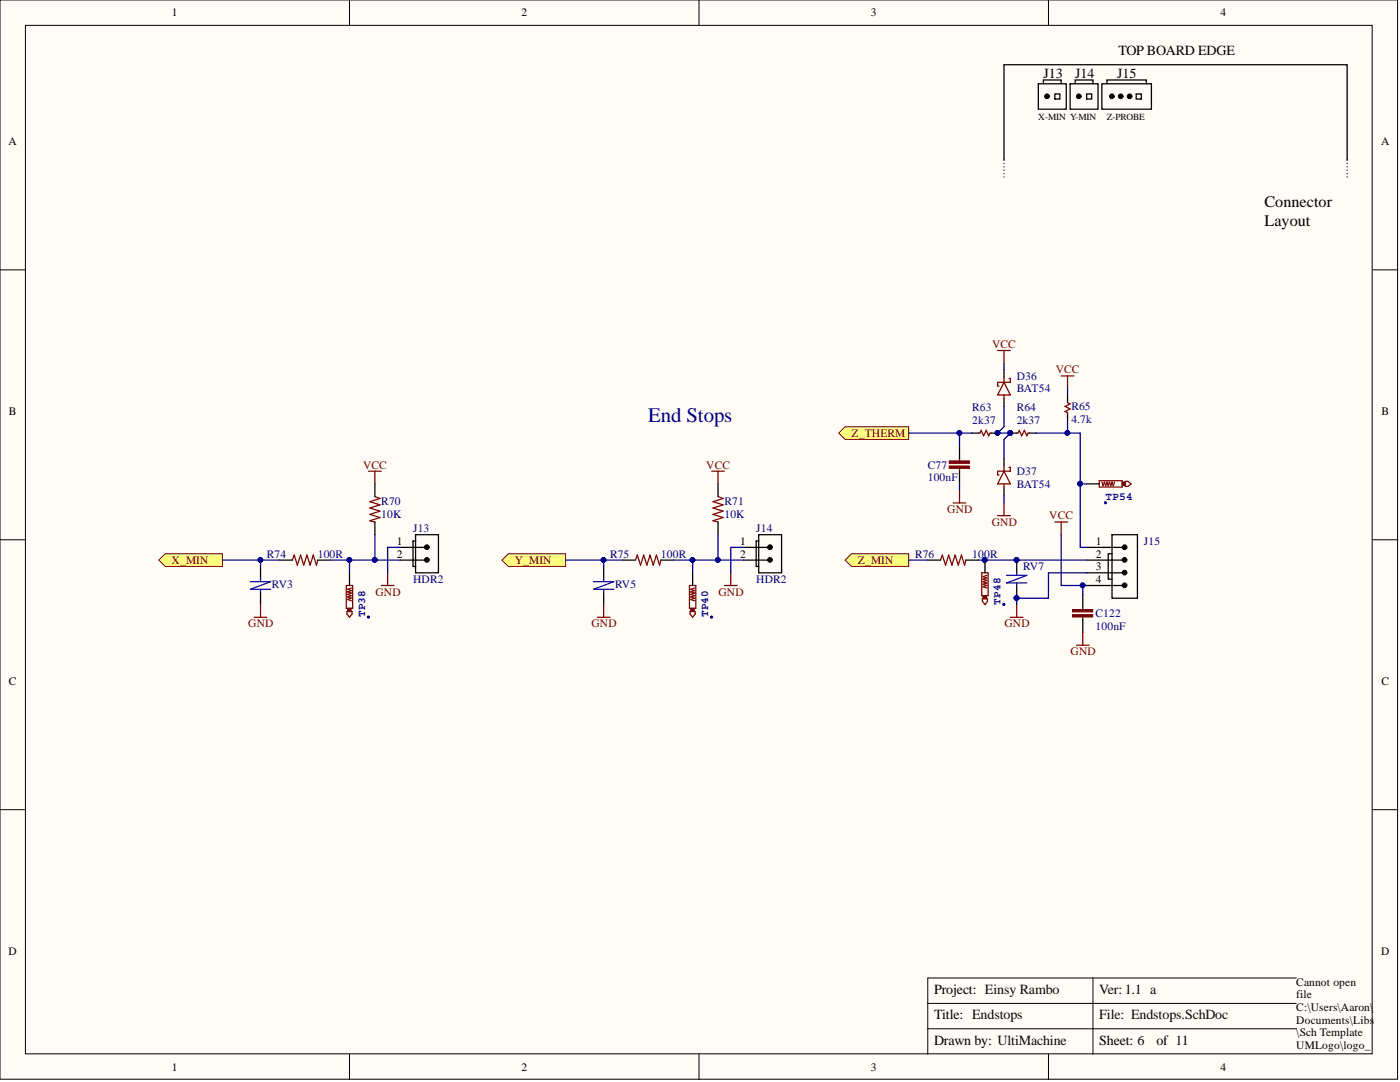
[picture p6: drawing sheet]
<svg xmlns="http://www.w3.org/2000/svg" width="279mm" height="216mm" viewBox="0 0 279 216" stroke-linecap="round" stroke-linejoin="round" font-family="sans-serif">
<g fill="#fffcf8" stroke="#000" stroke-width=".2">
<path d="M0 0h278.9v215.3h-278.9z"/>
<path d="M5.1 5.1h268.7v205.2h-268.7z"/>
</g>
<g fill="none" stroke="#000" stroke-width=".2">
<path d="M69.7 0v5.1M139.5 0v5.1M209.2 0v5.1M0 53.8h5.1M273.9 53.8h5.1M0 107.7h5.1M273.9 107.7h5.1M0 161.6h5.1M273.9 161.6h5.1M218.1 195.1v15.3M258.7 195.1h-73.5v15.3M69.7 210.4v5"/>
<path d="M139.5 210.4v5M185.2 200.2h73.5M185.2 205.3h73.5M209.2 210.4v5"/>
</g>
<g fill="none" stroke="#800000" stroke-width=".25">
<path d="M69.1 116.8h1.3v4.6h-1.3zM70.1 117.3l-.7 .3 .7 .2-.7 .3 .7 .3-.7 .2 .7 .3-.7 .2 .7 .3-.7 .2 .7 .3M76.1 116.8h2.5M77.4 114.3v2.5M137.6 116.8h1.3v4.6h-1.3zM138.6 117.3l-.8 .3 .8 .2-.8 .3 .8 .3-.8 .2 .8 .3-.8 .2 .8 .3-.8 .2 .8 .3M144.6 116.8h2.5M145.8 114.3v2.5M195.9 114.3h1.3v4.6h-1.3zM196.1 119.5h1v.5l-.5 .6-.5-.6zM196.9 114.8l-.7 .3 .7 .2-.7 .3 .7 .2-.7 .3 .7 .2-.7 .3 .7 .2-.7 .3 .7 .2M210.5 104.2h2.6"/>
<path d="M211.8 104.2v2.5M69.2 122h1.1v.5l-.6 .7-.5-.7zM137.7 122h1v.5l-.5 .7-.5-.7zM201.6 123.2h2.6M202.9 120.6v2.6"/>
</g>
<g fill="#800000" stroke="#800000" stroke-width=".25">
<path d="M69.4 121.4h.7v.6h-.7z"/>
<path d="M137.8 121.4h.7v.6h-.7z"/>
<path d="M196.2 118.9h.7v.5h-.7z"/>
</g>
<path d="M52 113v2.6M52 118.1v2.5M69.7 114.3v2.5M120.5 113v2.6M120.5 118.1v2.5M138.2 114.3v2.5M196.6 111.8v2.5M202.9 111.8v2.5M202.9 116.8v2.6" fill="none" stroke="#000" stroke-width=".25"/>
<g fill="#000080" stroke="#000080" stroke-width=".2">
<circle cx="73.5" cy="123.1" r=".22"/>
<circle cx="142" cy="123.1" r=".22"/>
<circle cx="196.5" cy="111.7" r=".47"/>
<circle cx="200.3" cy="120.6" r=".22"/>
<circle cx="202.9" cy="119.3" r=".47"/>
<circle cx="202.9" cy="111.7" r=".47"/>
</g>
<path d="M50 116.1h4l-4 1.5h4M52 115.6v.5M52 117.6v.5M118.4 116.1h4.1l-4.1 1.5h4.1M120.5 115.6v.5M120.5 117.6v.5M200.9 114.8h4l-4 1.5h4M202.9 114.3v.5M202.9 116.3v.5" fill="none" stroke="#00f" stroke-width=".25"/>
<g fill="#ffff80" stroke="#800000" stroke-width=".2">
<path d="M31.7 111.8l1.3-1.3h11.4v2.5h-11.4z" fill-rule="evenodd"/>
<path d="M100.2 111.8l1.3-1.3h11.4v2.5h-11.4z" fill-rule="evenodd"/>
<path d="M168.7 111.8l1.2-1.3h11.4v2.5h-11.4z" fill-rule="evenodd"/>
</g>
<g fill="none" stroke="#800000" stroke-width=".25">
<path d="M211.8 75h2.5M213.1 75v2.5M191.5 91.5v.5M191.5 93.5v.5M191.5 97.8v2.6M219.4 95.9h4.6v1.3h-4.6zM219.9 96.2l.3 .7M222.4 96.2l-.2 .7-.3-.7-.2 .7-.3-.7-.2 .7-.3-.7-.2 .7-.3-.7-.2 .7M224.6 96h.5l.6 .6-.6 .5h-.5zM58.3 111.8l.4-1.1 .6 2.1 .7-2.1 .6 2.1 .7-2.1 .6 2.1 .6-2.1 .7 2.1 .2-1M126.8 111.8l.4-1.1 .6 2.1 .7-2.1 .6 2.1 .6-2.1 .7 2.1 .6-2.1 .6 2.1 .3-1M187.7 111.8l.4-1.1 .6 2.1 .6-2.1 .7 2.1 .6-2.1 .6 2.1 .7-2.1 .6 2.1 .3-1"/>
<path d="M190.2 100.4h2.6"/>
</g>
<g fill="none" stroke="#000" stroke-width=".25">
<path d="M191.5 89v2.5M191.5 94v2.6M216.9 96.6h2.5M55.8 111.8h2.5M63.4 111.8h2.5M79.9 111.8h5.3M79.9 109.2h5.3M82.4 108h.5v5h-.5zM82.9 108v-1.3h4.6v7.6h-4.6v-1.3M124.3 111.8h2.5M131.9 111.8h2.5M148.4 111.8h5.3"/>
<path d="M148.4 109.2h5.3M150.9 108h.5v5h-.5zM151.4 108v-1.3h4.6v7.6h-4.6v-1.3M185.2 111.8h2.5M192.8 111.8h2.5M216.9 111.8h7.6M216.9 109.2h7.6M216.9 114.3h7.6M216.9 116.8h7.6M221.9 106.7h5.1v12.7h-5.1zM221.9 110.5h-.7v5.1h.7"/>
</g>
<g fill="#000" stroke="#000" stroke-width=".2">
<circle cx="85.2" cy="111.7" r=".47"/>
<circle cx="85.2" cy="109.2" r=".47"/>
<circle cx="153.7" cy="111.7" r=".47"/>
<circle cx="153.7" cy="109.2" r=".47"/>
<circle cx="224.4" cy="116.8" r=".47"/>
<circle cx="224.4" cy="114.3" r=".47"/>
<circle cx="224.4" cy="111.7" r=".47"/>
<circle cx="224.4" cy="109.2" r=".47"/>
</g>
<g fill="#800000" stroke="#800000" stroke-width=".25">
<path d="M189.5 93h3.9v.4h-3.9z"/>
<path d="M189.5 92h3.9v.4h-3.9z"/>
<path d="M224 96.2h.5v.7h-.5z"/>
</g>
<circle cx="220.6" cy="100.3" r=".22" fill="#000080" stroke="#000080" stroke-width=".2"/>
<path d="M167.4 86.4l1.3-1.3h12.6v2.6h-12.6z" fill-rule="evenodd" fill="#ffff80" stroke="#800000" stroke-width=".2"/>
<g fill="none" stroke="#800000" stroke-width=".25">
<path d="M199.1 69.9h2.5M200.4 76.3l1.2 2.5h-2.5l1.3-2.5h-1.3v.7h.3M200.4 69.9v2.6M200.4 75.3v1M200.4 78.8v.8M201.4 75.5h.2v.8h-1.2M73.6 94h2.5M74.8 94v2.6M74.8 99.1l1 .4-2 .6 2 .6-2 .7 2 .6-2 .6 2 .7-2 .6 1 .3M142 94h2.6M143.3 94v2.6M143.3 99.1l1 .4-2 .6 2 .6-2 .7 2 .6-2 .6 2 .7-2 .6 1 .3"/>
<path d="M195.3 86.4h.3l.2-.5 .5 1 .5-1 .5 1 .3-.5h.2M200.4 94l1.2 2.6h-2.5l1.3-2.6h-1.3v.8h.3M200.4 93v1M200.4 96.6v.7M201.4 93.3h.2v.7h-1.2M202.9 86.4h.3l.2-.5 .5 1 .5-1 .5 1 .3-.5h.2M213.1 80.1v.2l.5 .3-1.1 .5 1.1 .5-1.1 .5 .6 .3v.2M199.1 102.9h2.5M200.4 100.4v2.5M50.7 123.2h2.6M52 120.6v2.6M119.2 123.2h2.5"/>
<path d="M120.5 120.6v2.6M214.8 128.7h2.6M216.1 121.1v.5M216.1 123.2v.5M216.1 126.2v2.5"/>
</g>
<g fill="none" stroke="#000" stroke-width=".25">
<path d="M207.2 16.7h5.6v5.1h-5.6zM208.2 16.7v-.7h3.6v.7M210.5 18.7h1v1.1h-1zM213.6 16.7h5.5v5.1h-5.5zM214.6 16.7v-.7h3.5v.7M216.9 18.7h1v1.1h-1zM219.9 16.7h9.9v5.1h-9.9zM220.9 16.7v-.7h7.9v.7M226.7 18.7h1.1v1.1h-1.1zM200.4 31.9v-19h68.4v19M200.4 73.7v1.6M200.4 79.6v1.5"/>
<path d="M213.1 78.8v1.3M74.8 96.6v2.5M143.3 96.6v2.5M194 86.4h1.3M197.8 86.4h1.3M200.4 91.5v1.5M200.4 97.3v1.5M201.6 86.4h1.3M205.4 86.4h1.3M213.1 82.6v1.3M74.8 104.2v2.5M143.3 104.2v2.5"/>
<path d="M216.1 118.6v2.5M216.1 123.7v2.5"/>
</g>
<g fill="#000080" stroke="#000080" stroke-width=".2">
<circle cx="199.1" cy="86.4" r=".47"/>
<circle cx="201.6" cy="86.4" r=".47"/>
<circle cx="216.1" cy="116.8" r=".47"/>
<circle cx="202.9" cy="119.3" r=".47"/>
<circle cx="69.7" cy="111.7" r=".47"/>
<circle cx="74.8" cy="111.7" r=".47"/>
<circle cx="52" cy="111.7" r=".47"/>
<circle cx="196.5" cy="111.7" r=".47"/>
<circle cx="202.9" cy="111.7" r=".47"/>
<circle cx="120.4" cy="111.7" r=".47"/>
<circle cx="138.2" cy="111.7" r=".47"/>
<circle cx="143.3" cy="111.7" r=".47"/>
<circle cx="191.5" cy="86.4" r=".47"/>
<circle cx="213" cy="86.4" r=".47"/>
<circle cx="215.5" cy="96.5" r=".47"/>
</g>
<g fill="none" stroke="#000080" stroke-width=".25">
<path d="M200.4 72.5v1.2M213.1 77.5v1.3M181.3 86.4h12.7M191.5 86.4v2.6M191.5 96.6v1.2M200.4 81.1v4l-1.3 1.3h2.5l-1.2 1.3v3.8M200.4 98.8v1.6M206.7 86.4h8.9v22.8h1.3M213.1 83.9v2.5M215.6 96.6h1.3M44.4 111.8h11.4M52 111.8v1.2"/>
<path d="M65.9 111.8h14M69.7 111.8v2.5M74.8 106.7v5.1M79.9 109.2h-2.5v5.1M112.9 111.8h11.4M120.5 111.8v1.2M134.4 111.8h14M138.2 111.8v2.5M143.3 106.7v5.1M148.4 109.2h-2.6v5.1M181.3 111.8h3.9M195.3 111.8h21.6"/>
<path d="M211.8 106.7v10.1h5.1M216.1 116.8v1.8M216.9 114.3h-7.7v5.1h-6.3v1.2"/>
</g>
<path d="M200.4 31.9v3.8M268.8 31.9v3.8" fill="none" stroke="#000" stroke-width=".25" stroke-dasharray="0 .6"/>
<g fill="#000" stroke="#000" stroke-width=".2">
<circle cx="209" cy="19.2" r=".47"/>
<circle cx="215.3" cy="19.2" r=".47"/>
<circle cx="221.9" cy="19.2" r=".47"/>
<circle cx="223.7" cy="19.2" r=".47"/>
<circle cx="225.4" cy="19.2" r=".47"/>
</g>
<g fill="#800000" stroke="#800000" stroke-width=".25">
<path d="M214.1 121.6h3.9v.5h-3.9z"/>
<path d="M214.1 122.7h3.9v.4h-3.9z"/>
</g>
<text font-size="4.1" fill="#000080" x="129.4" y="84.2">End Stops</text>
<g font-size="3.2">
<text x="252.4" y="41.4">Connector</text>
<text x="252.4" y="45.2">Layout</text>
</g>
<g font-size="2.8">
<text x="223.2" y="11.1">TOP BOARD EDGE</text>
<text x="208.2" y="15.6">J13</text>
<text x="214.6" y="15.6">J14</text>
<text x="222.9" y="15.6">J15</text>
<text x="186.4" y="203.4">Title: Endstops</text>
<text x="186.4" y="198.4">Project: Einsy Rambo</text>
<text x="186.4" y="208.5">Drawn by: UltiMachine</text>
<text x="219.4" y="208.5">Sheet: 6</text>
<text x="230.8" y="208.5">of 11</text>
</g>
<g font-size="2.8" fill="#080d02">
<text x="219.4" y="203.4">File: Endstops.SchDoc</text>
<text x="219.4" y="198.4">Ver: 1.1 a</text>
</g>
<g font-size="2.3">
<text x="34.3" y="3.3">1</text>
<text x="104.1" y="3.3">2</text>
<text x="173.8" y="3.3">3</text>
<text x="243.6" y="3.3">4</text>
<text x="1.7" y="29">A</text>
<text x="275.6" y="29">A</text>
<text x="1.8" y="82.8">B</text>
<text x="275.7" y="82.8">B</text>
<text x="79.2" y="108.7">1</text>
<text x="79.2" y="111.3">2</text>
<text x="147.7" y="108.7">1</text>
<text x="147.7" y="111.3">2</text>
<text x="218.7" y="108.7">1</text>
<text x="218.7" y="111.3">2</text>
<text x="218.7" y="113.8">3</text>
<text x="218.7" y="116.3">4</text>
<text x="1.8" y="136.7">C</text>
<text x="275.7" y="136.7">C</text>
<text x="1.7" y="190.5">D</text>
<text x="275.6" y="190.5">D</text>
<text x="258.7" y="196.7">Cannot open</text>
<text x="258.7" y="199.2">file</text>
<text x="258.7" y="201.7">C:\Users\Aaron\</text>
<text x="258.7" y="204.3">Documents\Libs</text>
<text x="258.7" y="206.8">\Sch Template</text>
<text x="258.7" y="209.3">UMLogo\logo_</text>
<text x="34.3" y="213.6">1</text>
<text x="104.1" y="213.6">2</text>
<text x="173.8" y="213.6">3</text>
<text x="243.6" y="213.6">4</text>
<text x="258.7" y="211.9">cropped.png</text>
</g>
<g font-size="2.3" fill="#800000">
<text x="198" y="69.4">VCC</text>
<text x="210.7" y="74.5">VCC</text>
<text x="169.9" y="87.2">Z_THERM</text>
<text x="72.5" y="93.5">VCC</text>
<text x="140.9" y="93.5">VCC</text>
<text x="189" y="102.4">GND</text>
<text x="197.9" y="104.9">GND</text>
<text x="209.4" y="103.7">VCC</text>
<text x="34.2" y="112.5">X_MIN</text>
<text x="102.7" y="112.5">Y_MIN</text>
<text x="171.2" y="112.5">Z_MIN</text>
<text x="74.9" y="118.9">GND</text>
<text x="143.4" y="118.9">GND</text>
<text x="49.5" y="125.2">GND</text>
<text x="118" y="125.2">GND</text>
<text x="200.5" y="125.2">GND</text>
<text x="213.6" y="130.8">GND</text>
</g>
<g font-size="2.3" fill="#000080">
<text x="202.9" y="75.8">D36</text>
<text x="194" y="82.1">R63</text>
<text x="202.9" y="82.1">R64</text>
<text x="202.9" y="78.3">BAT54</text>
<text x="213.8" y="81.9">R65</text>
<text x="194" y="84.6">2k37</text>
<text x="202.9" y="84.6">2k37</text>
<text x="213.8" y="84.4">4.7k</text>
<text x="185.2" y="93.5">C77</text>
<text x="202.9" y="94.8">D37</text>
<text x="76.1" y="100.9">R70</text>
<text x="144.6" y="100.9">R71</text>
<text x="185.2" y="96">100nF</text>
<text x="202.9" y="97.3">BAT54</text>
<text x="76.1" y="103.4">10K</text>
<text x="82.4" y="106.2">J13</text>
<text x="144.6" y="103.4">10K</text>
<text x="150.9" y="106.2">J14</text>
<text x="53.3" y="111.3">R74</text>
<text x="63.4" y="111.3">100R</text>
<text x="121.7" y="111.3">R75</text>
<text x="131.9" y="111.3">100R</text>
<text x="182.6" y="111.3">R76</text>
<text x="194" y="111.3">100R</text>
<text x="204.2" y="113.8">RV7</text>
<text x="228.3" y="108.7">J15</text>
<text x="54.3" y="117.3">RV3</text>
<text x="82.4" y="116.3">HDR2</text>
<text x="122.8" y="117.3">RV5</text>
<text x="150.9" y="116.3">HDR2</text>
<text x="218.6" y="123.2">C122</text>
<text x="218.6" y="125.7">100nF</text>
</g>
<g font-size="2.2" fill="#000080">
<text x="220.7" y="99.7">TP54</text>
<text x="72.9" y="123.2" transform="rotate(-90 72.9 123.2)">TP38</text>
<text x="141.4" y="123.2" transform="rotate(-90 141.4 123.2)">TP40</text>
<text x="199.7" y="120.6" transform="rotate(-90 199.7 120.6)">TP48</text>
</g>
<g font-size="1.9">
<text x="207.2" y="23.9">X-MIN Y-MIN</text>
<text x="220.9" y="23.9">Z-PROBE</text>
</g>
</svg>
